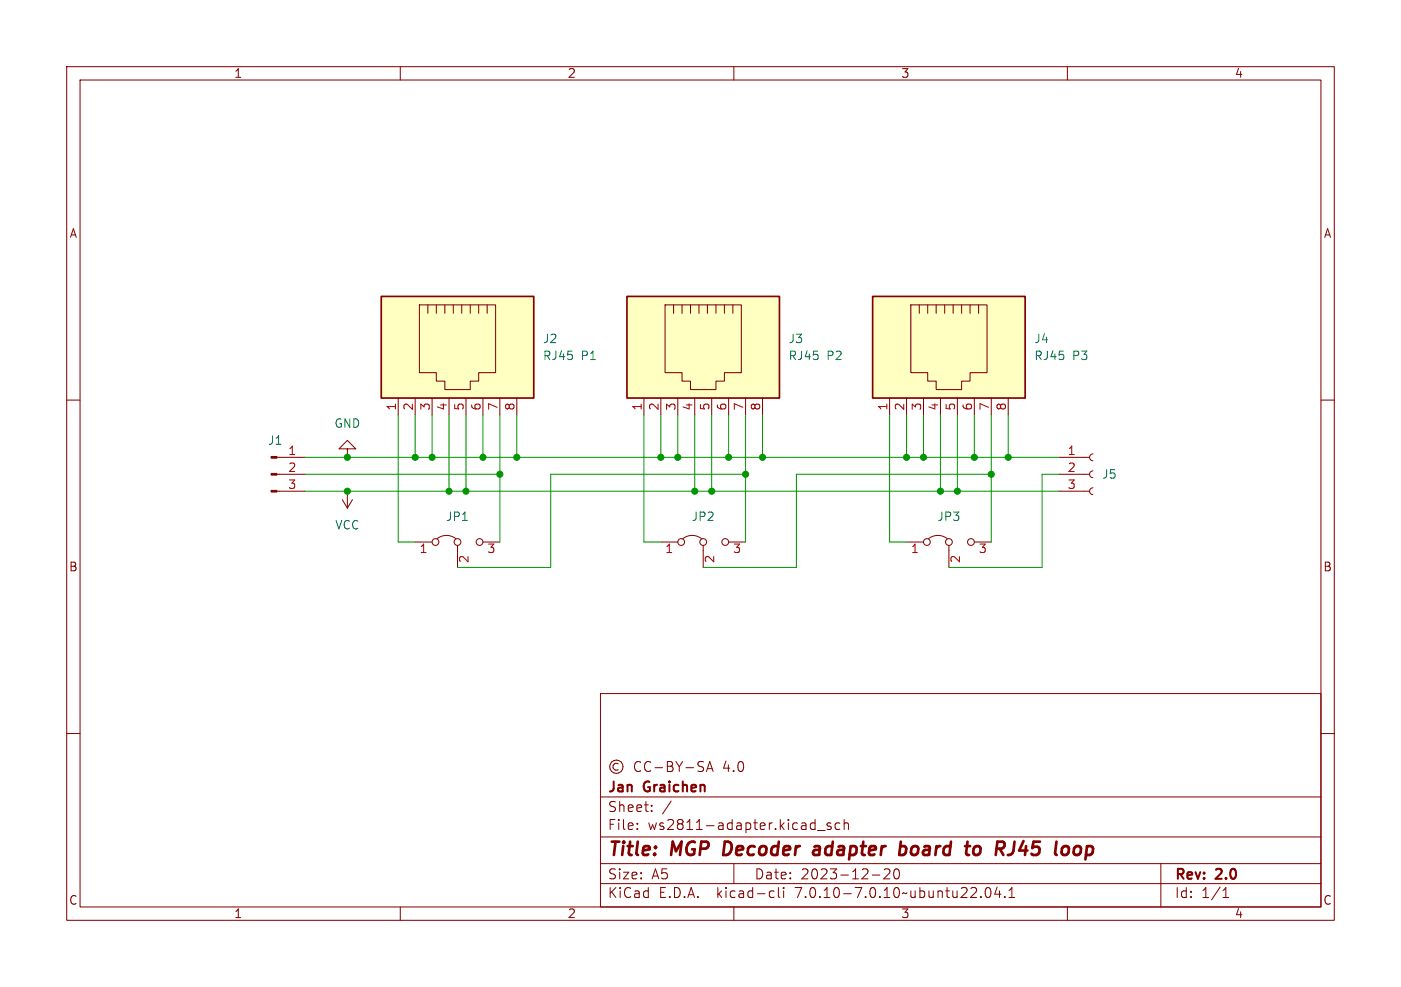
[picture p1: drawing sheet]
<svg xmlns="http://www.w3.org/2000/svg" width="210mm" height="148mm" viewBox="0 0 210 148" stroke-linecap="round" stroke-linejoin="round" font-family="sans-serif">
<g fill="none" stroke="#840000" stroke-width=".15">
<path d="M10 10h190v128h-190zM12 12h186v124h-186zM60 10v2M110 10v2M160 10v2M10 60h2M59.7 59.7v2.5M62.2 59.7v2.5M62.9 45.7h11.4v10.2h-2.5v1.3h-1.3v1.2h-3.8v-1.2h-1.3v-1.3h-2.5zM64.1 45.7v1.3M64.8 59.7v2.5M65.4 45.7v1.3"/>
<path d="M66.7 45.7v1.3M67.3 59.7v2.5M67.9 45.7v1.3M69.2 45.7v1.3M69.8 59.7v2.5M70.5 45.7v1.3M71.8 45.7v1.3M72.4 59.7v2.5M73 45.7v1.3M74.9 59.7v2.5M77.5 59.7v2.5M96.5 59.7v2.5"/>
<path d="M99.1 59.7v2.5M99.7 45.7h11.4v10.2h-2.5v1.3h-1.3v1.2h-3.8v-1.2h-1.3v-1.3h-2.5zM101 45.7v1.3M101.6 59.7v2.5M102.2 45.7v1.3M103.5 45.7v1.3M104.1 59.7v2.5M104.8 45.7v1.3M106 45.7v1.3M106.7 59.7v2.5M107.3 45.7v1.3M108.6 45.7v1.3"/>
<path d="M109.2 59.7v2.5M109.9 45.7v1.3M111.8 59.7v2.5M114.3 59.7v2.5M133.3 59.7v2.5M135.9 59.7v2.5M136.5 45.7h11.5v10.2h-2.6v1.3h-1.3v1.2h-3.8v-1.2h-1.2v-1.3h-2.6zM137.8 45.7v1.3M138.4 59.7v2.5M139.1 45.7v1.3M140.3 45.7v1.3M141 59.7v2.5"/>
<path d="M141.6 45.7v1.3M142.9 45.7v1.3M143.5 59.7v2.5M144.1 45.7v1.3M145.4 45.7v1.3M146 59.7v2.5M146.7 45.7v1.3M148.6 59.7v2.5M151.1 59.7v2.5M198 60h2M41.5 73.7h4.2M41.5 71.1h4.2"/>
<path d="M41.5 68.6h4.2M51.3 74.9l.8 1.3M52.1 67.3h1.2l-1.2-1.3-1.3 1.3h1.3v1.3M52.1 73.7v2.5M52.8 74.9l-.7 1.3M158.7 73.7h4.6M158.7 71.1h4.6M158.7 68.6h4.6M163.8 73.2a.51 .51 0 0 0-.5 .5 .51 .51 0 0 0 .5 .5M163.8 70.6a.51 .51 0 0 0-.5 .5 .51 .51 0 0 0 .5 .5M163.8 68.1a.51 .51 0 0 0-.5 .5 .51 .51 0 0 0 .5 .5M62.2 81.3h2.6"/>
<path d="M65.5 80.8a2.26 2.26 0 0 1 2.8 0M68.6 81.8v3.3M72.4 81.3h2.5M99.1 81.3h2.5M102.4 80.8a2.26 2.26 0 0 1 2.8 0M105.4 81.8v3.3M109.2 81.3h2.6M135.9 81.3h2.5M139.2 80.8a2.26 2.26 0 0 1 2.8 0M142.2 81.8v3.3M146 81.3h2.6M10 110h2"/>
<path d="M90 104h108v32h-108zM90 119.5h108M92.7 114.5a.52 .52 0 0 0-.8 .5 .52 .52 0 0 0 .8 .4M96 114.3a.6 .6 0 0 0-.7 0 .6 .6 0 0 0-.2 .7 .56 .56 0 0 0 .3 .6 .56 .56 0 0 0 .6-.1M97.5 114.3a.6 .6 0 0 0-.7 0 .6 .6 0 0 0-.2 .7 .56 .56 0 0 0 .3 .6 .56 .56 0 0 0 .6-.1M98.2 115.1h1.1M100 114.2h.5l.3 .1v.3l-.3 .3a.4 .4 0 0 1 .4 .4 .4 .4 0 0 1-.3 .4h-.6zM100 114.9h.5M101.3 114.2l.5 .8M101.8 115v.7M102.3 114.2l-.5 .8M102.8 115.1h1.2"/>
<path d="M105.5 114.3l-.6-.1-.2 .1-.1 .3a.71 .71 0 0 0 .7 .4l.2 .3-.2 .3h-.7M105.9 115.7l.5-1.5 .5 1.5M106 115.3h.8M198 110h2M60 136v2M90 132.5h108M90 129.5h108M90 125.5h108M95.5 124.2v.2M95.5 123.5v.1M97.7 121.5v.2M97.7 120.8v.1"/>
<path d="M100.6 120.1l-1.3 1.9M110 136v2M110 129.5v3M115.6 133.6l.4 .1M116 134.5l-.4 .1M116.7 133.1v1.3l.2 .2M117.5 133.1v.1M117.5 133.6v1M122.5 124.5h1.2M124.5 123.5l-.3-.1-.2 .2v.2l.5 .2v.3h-.5M125.9 123.5l-.4-.1-.3 .3v.4l.1 .2h.6M126.5 123.5a.37 .37 0 0 1 .7 .1v.8"/>
<path d="M126.5 122.9v1.5M130.8 131.2h1.1M133.3 130.4v.5l-.8 .9h.9M134.1 130.4a1.02 1.02 0 0 0 .2 1.4h.2a.91 .91 0 0 0 .2-1.4M147 134.4v.2M147.9 133.2l.3-.1a.94 .94 0 0 1 0 1.5h-.2a1 1 0 0 1-.1-1.4zM149.5 133l-.4 1.1h.9M149.8 133.6v1M150.6 134.4v.2M151.3 134.6h.8M151.3 133.5l.4-.4v1.5M160 136v2"/>
<path d="M174 129.5v6.5M183.3 134.6h.9M183.3 133.5l.5-.4v1.5"/>
<circle cx="65.3" cy="81.3" r=".51"/>
<circle cx="68.6" cy="81.3" r=".51"/>
<circle cx="71.9" cy="81.3" r=".51"/>
<circle cx="102.1" cy="81.3" r=".51"/>
<circle cx="105.4" cy="81.3" r=".51"/>
<circle cx="108.7" cy="81.3" r=".51"/>
<circle cx="138.9" cy="81.3" r=".51"/>
<circle cx="142.2" cy="81.3" r=".51"/>
<circle cx="145.5" cy="81.3" r=".51"/>
<circle cx="92.4" cy="115" r="1"/>
</g>
<path d="M108.7 126.2l-.3 2h.5M122.1 127l.2-.1 .5 .1M122.9 127.4h-.7a.4 .4 0 0 0-.3 .4 .4 .4 0 0 0 .2 .4l.7-.1M134.9 127l.2-.1 .6 .1 .2 .3-.1 .5a.66 .66 0 0 1-1 .3M135 126.2l-.2 2M146.2 127a.5 .5 0 0 1 .8 .3l-.1 .5a.62 .62 0 0 1-.7 .4M152.1 126.2l-.2 1.4-.3 .5M161 127.3a.55 .55 0 0 1 .5-.4 .55 .55 0 0 1 .5 .4v.5a.6 .6 0 0 1-.9 .3" fill="none" stroke="#840000" stroke-width=".4"/>
<g fill="#ffffc2" stroke="#ffffc2" stroke-width=".15">
<path d="M130.8 44.5h22.9v15.2h-22.9z"/>
<path d="M57.1 44.5h22.9v15.2h-22.9z"/>
<path d="M94 44.5h22.8v15.2h-22.8z"/>
</g>
<path d="M57.1 44.5h22.9v15.2h-22.9zM94 44.5h22.8v15.2h-22.8zM130.8 44.5h22.9v15.2h-22.9z" fill="none" stroke="#840000" stroke-width=".25"/>
<g fill="#840000" stroke="#840000" stroke-width=".15">
<path d="M40.6 73.5h.9v.3h-.9z"/>
<path d="M40.6 71h.9v.2h-.9z"/>
<path d="M40.6 68.5h.9v.2h-.9z"/>
</g>
<g fill="none" stroke="#009600" stroke-width=".15">
<path d="M45.7 68.6h113M45.7 71.1h29.2M45.7 73.7h113M59.7 62.2v19.1h2.5M62.2 62.2v6.4M64.8 62.2v6.4M67.3 62.2v11.5M69.8 62.2v11.5M72.4 62.2v6.4M74.9 62.2v19.1M77.5 62.2v6.4M96.5 62.2v19.1h2.6"/>
<path d="M99.1 62.2v6.4M101.6 62.2v6.4M104.1 62.2v11.5M106.7 62.2v11.5M109.2 62.2v6.4M111.8 71.1h-29.3v14h-13.9M111.8 62.2v19.1M114.3 62.2v6.4M133.3 62.2v19.1h2.6M135.9 62.2v6.4M138.4 62.2v6.4M141 62.2v11.5"/>
<path d="M143.5 62.2v11.5M146 62.2v6.4M148.6 71.1h-29.2v14h-14M148.6 62.2v19.1M151.1 62.2v6.4M158.7 71.1h-2.5v14h-14"/>
</g>
<g fill="#009600" stroke="#009600" stroke-width=".15">
<circle cx="104.1" cy="73.7" r=".46"/>
<circle cx="101.6" cy="68.6" r=".46"/>
<circle cx="109.2" cy="68.6" r=".46"/>
<circle cx="148.6" cy="71.1" r=".46"/>
<circle cx="146" cy="68.6" r=".46"/>
<circle cx="143.5" cy="73.7" r=".46"/>
<circle cx="141" cy="73.7" r=".46"/>
<circle cx="138.4" cy="68.6" r=".46"/>
<circle cx="135.9" cy="68.6" r=".46"/>
<circle cx="106.7" cy="73.7" r=".46"/>
<circle cx="114.3" cy="68.6" r=".46"/>
<circle cx="111.8" cy="71.1" r=".46"/>
<circle cx="151.1" cy="68.6" r=".46"/>
<circle cx="77.5" cy="68.6" r=".46"/>
<circle cx="72.4" cy="68.6" r=".46"/>
<circle cx="99.1" cy="68.6" r=".46"/>
<circle cx="64.8" cy="68.6" r=".46"/>
<circle cx="62.2" cy="68.6" r=".46"/>
<circle cx="74.9" cy="71.1" r=".46"/>
<circle cx="67.3" cy="73.7" r=".46"/>
<circle cx="69.8" cy="73.7" r=".46"/>
<circle cx="52.1" cy="73.7" r=".46"/>
<circle cx="52.1" cy="68.6" r=".46"/>
</g>
<g font-size="2.8" fill="#840000">
<text x="91" y="128.9">Title:</text>
<text x="100.7" y="128.9">MGP</text>
<text x="109.3" y="128.9">Decoder</text>
<text x="123.6" y="128.9">adapter</text>
<text x="137.3" y="128.9">board</text>
<text x="148.1" y="128.9">to</text>
<text x="153.3" y="128.9">RJ45</text>
<text x="163" y="128.9">loop</text>
</g>
<g font-size="2.1" fill="#840000">
<text x="91" y="119.2">Jan</text>
<text x="96.6" y="119.2">Graichen</text>
<text x="108.4" y="116">4.0</text>
<text x="91" y="124.7">File:</text>
<text x="91" y="122">Sheet:</text>
<text x="97.1" y="124.7">ws2811-adapter.kicad_sch</text>
<text x="91" y="134.9">KiCad</text>
<text x="91" y="132.1">Size:</text>
<text x="97.7" y="132.1">A5</text>
<text x="98.7" y="134.9">E.D.A.</text>
<text x="107.6" y="134.9">kicad-cli</text>
<text x="113" y="132.1">Date:</text>
<text x="119.5" y="134.9">7.0.10-7.0.10~ubuntu22.04.1</text>
<text x="120" y="132.1">2023-12-20</text>
<text x="176" y="132.3">Rev:</text>
<text x="176" y="134.9">Id:</text>
<text x="180.1" y="134.9">1/1</text>
<text x="182.4" y="132.3">2.0</text>
</g>
<g font-size="1.8" fill="#840000">
<text x="35" y="11.9">1</text>
<text x="85" y="11.9">2</text>
<text x="135" y="11.9">3</text>
<text x="185" y="11.9">4</text>
<text x="10.3" y="35.9">A</text>
<text x="198.4" y="35.9">A</text>
<text x="10.3" y="85.9">B</text>
<text x="198.3" y="85.9">B</text>
<text x="10.3" y="135.9">C</text>
<text x="35" y="137.9">1</text>
<text x="85" y="137.9">2</text>
<text x="135" y="137.9">3</text>
<text x="185" y="137.9">4</text>
<text x="198.3" y="135.9">C</text>
</g>
<g font-size="1.8" fill="#006464">
<text x="81.3" y="51.7">J2</text>
<text x="118.1" y="51.7">J3</text>
<text x="154.9" y="51.7">J4</text>
<text x="81.3" y="54.2">RJ45</text>
<text x="87.1" y="54.2">P1</text>
<text x="118.1" y="54.2">RJ45</text>
<text x="123.9" y="54.2">P2</text>
<text x="154.9" y="54.2">RJ45</text>
<text x="160.8" y="54.2">P3</text>
<text x="50" y="64.4">GND</text>
<text x="40.1" y="66.9">J1</text>
<text x="165.1" y="72">J5</text>
<text x="50.2" y="79.6">VCC</text>
<text x="66.8" y="78.3">JP1</text>
<text x="103.6" y="78.3">JP2</text>
<text x="140.4" y="78.3">JP3</text>
</g>
<g font-size="1.8" fill="#a90000">
<text x="59.4" y="61.7" transform="rotate(-90 59.4 61.7)">1</text>
<text x="62" y="61.7" transform="rotate(-90 62 61.7)">2</text>
<text x="64.5" y="61.7" transform="rotate(-90 64.5 61.7)">3</text>
<text x="67.1" y="61.7" transform="rotate(-90 67.1 61.7)">4</text>
<text x="69.6" y="61.7" transform="rotate(-90 69.6 61.7)">5</text>
<text x="72.1" y="61.7" transform="rotate(-90 72.1 61.7)">6</text>
<text x="74.7" y="61.7" transform="rotate(-90 74.7 61.7)">7</text>
<text x="77.2" y="61.7" transform="rotate(-90 77.2 61.7)">8</text>
<text x="96.3" y="61.7" transform="rotate(-90 96.3 61.7)">1</text>
<text x="98.8" y="61.7" transform="rotate(-90 98.8 61.7)">2</text>
<text x="101.3" y="61.7" transform="rotate(-90 101.3 61.7)">3</text>
<text x="103.9" y="61.7" transform="rotate(-90 103.9 61.7)">4</text>
<text x="106.4" y="61.7" transform="rotate(-90 106.4 61.7)">5</text>
<text x="109" y="61.7" transform="rotate(-90 109 61.7)">6</text>
<text x="111.5" y="61.7" transform="rotate(-90 111.5 61.7)">7</text>
<text x="114" y="61.7" transform="rotate(-90 114 61.7)">8</text>
<text x="133.1" y="61.7" transform="rotate(-90 133.1 61.7)">1</text>
<text x="135.6" y="61.7" transform="rotate(-90 135.6 61.7)">2</text>
<text x="138.2" y="61.7" transform="rotate(-90 138.2 61.7)">3</text>
<text x="140.7" y="61.7" transform="rotate(-90 140.7 61.7)">4</text>
<text x="143.3" y="61.7" transform="rotate(-90 143.3 61.7)">5</text>
<text x="145.8" y="61.7" transform="rotate(-90 145.8 61.7)">6</text>
<text x="148.3" y="61.7" transform="rotate(-90 148.3 61.7)">7</text>
<text x="150.9" y="61.7" transform="rotate(-90 150.9 61.7)">8</text>
<text x="43.1" y="68.3">1</text>
<text x="43.1" y="70.9">2</text>
<text x="159.9" y="68.3">1</text>
<text x="159.9" y="70.9">2</text>
<text x="43.1" y="73.4">3</text>
<text x="159.9" y="73.4">3</text>
<text x="62.8" y="83.3">1</text>
<text x="73" y="83.3">3</text>
<text x="99.6" y="83.3">1</text>
<text x="109.8" y="83.3">3</text>
<text x="136.5" y="83.3">1</text>
<text x="146.6" y="83.3">3</text>
<text x="70.6" y="84.5" transform="rotate(-90 70.6 84.5)">2</text>
<text x="107.4" y="84.5" transform="rotate(-90 107.4 84.5)">2</text>
<text x="144.2" y="84.5" transform="rotate(-90 144.2 84.5)">2</text>
</g>
</svg>
